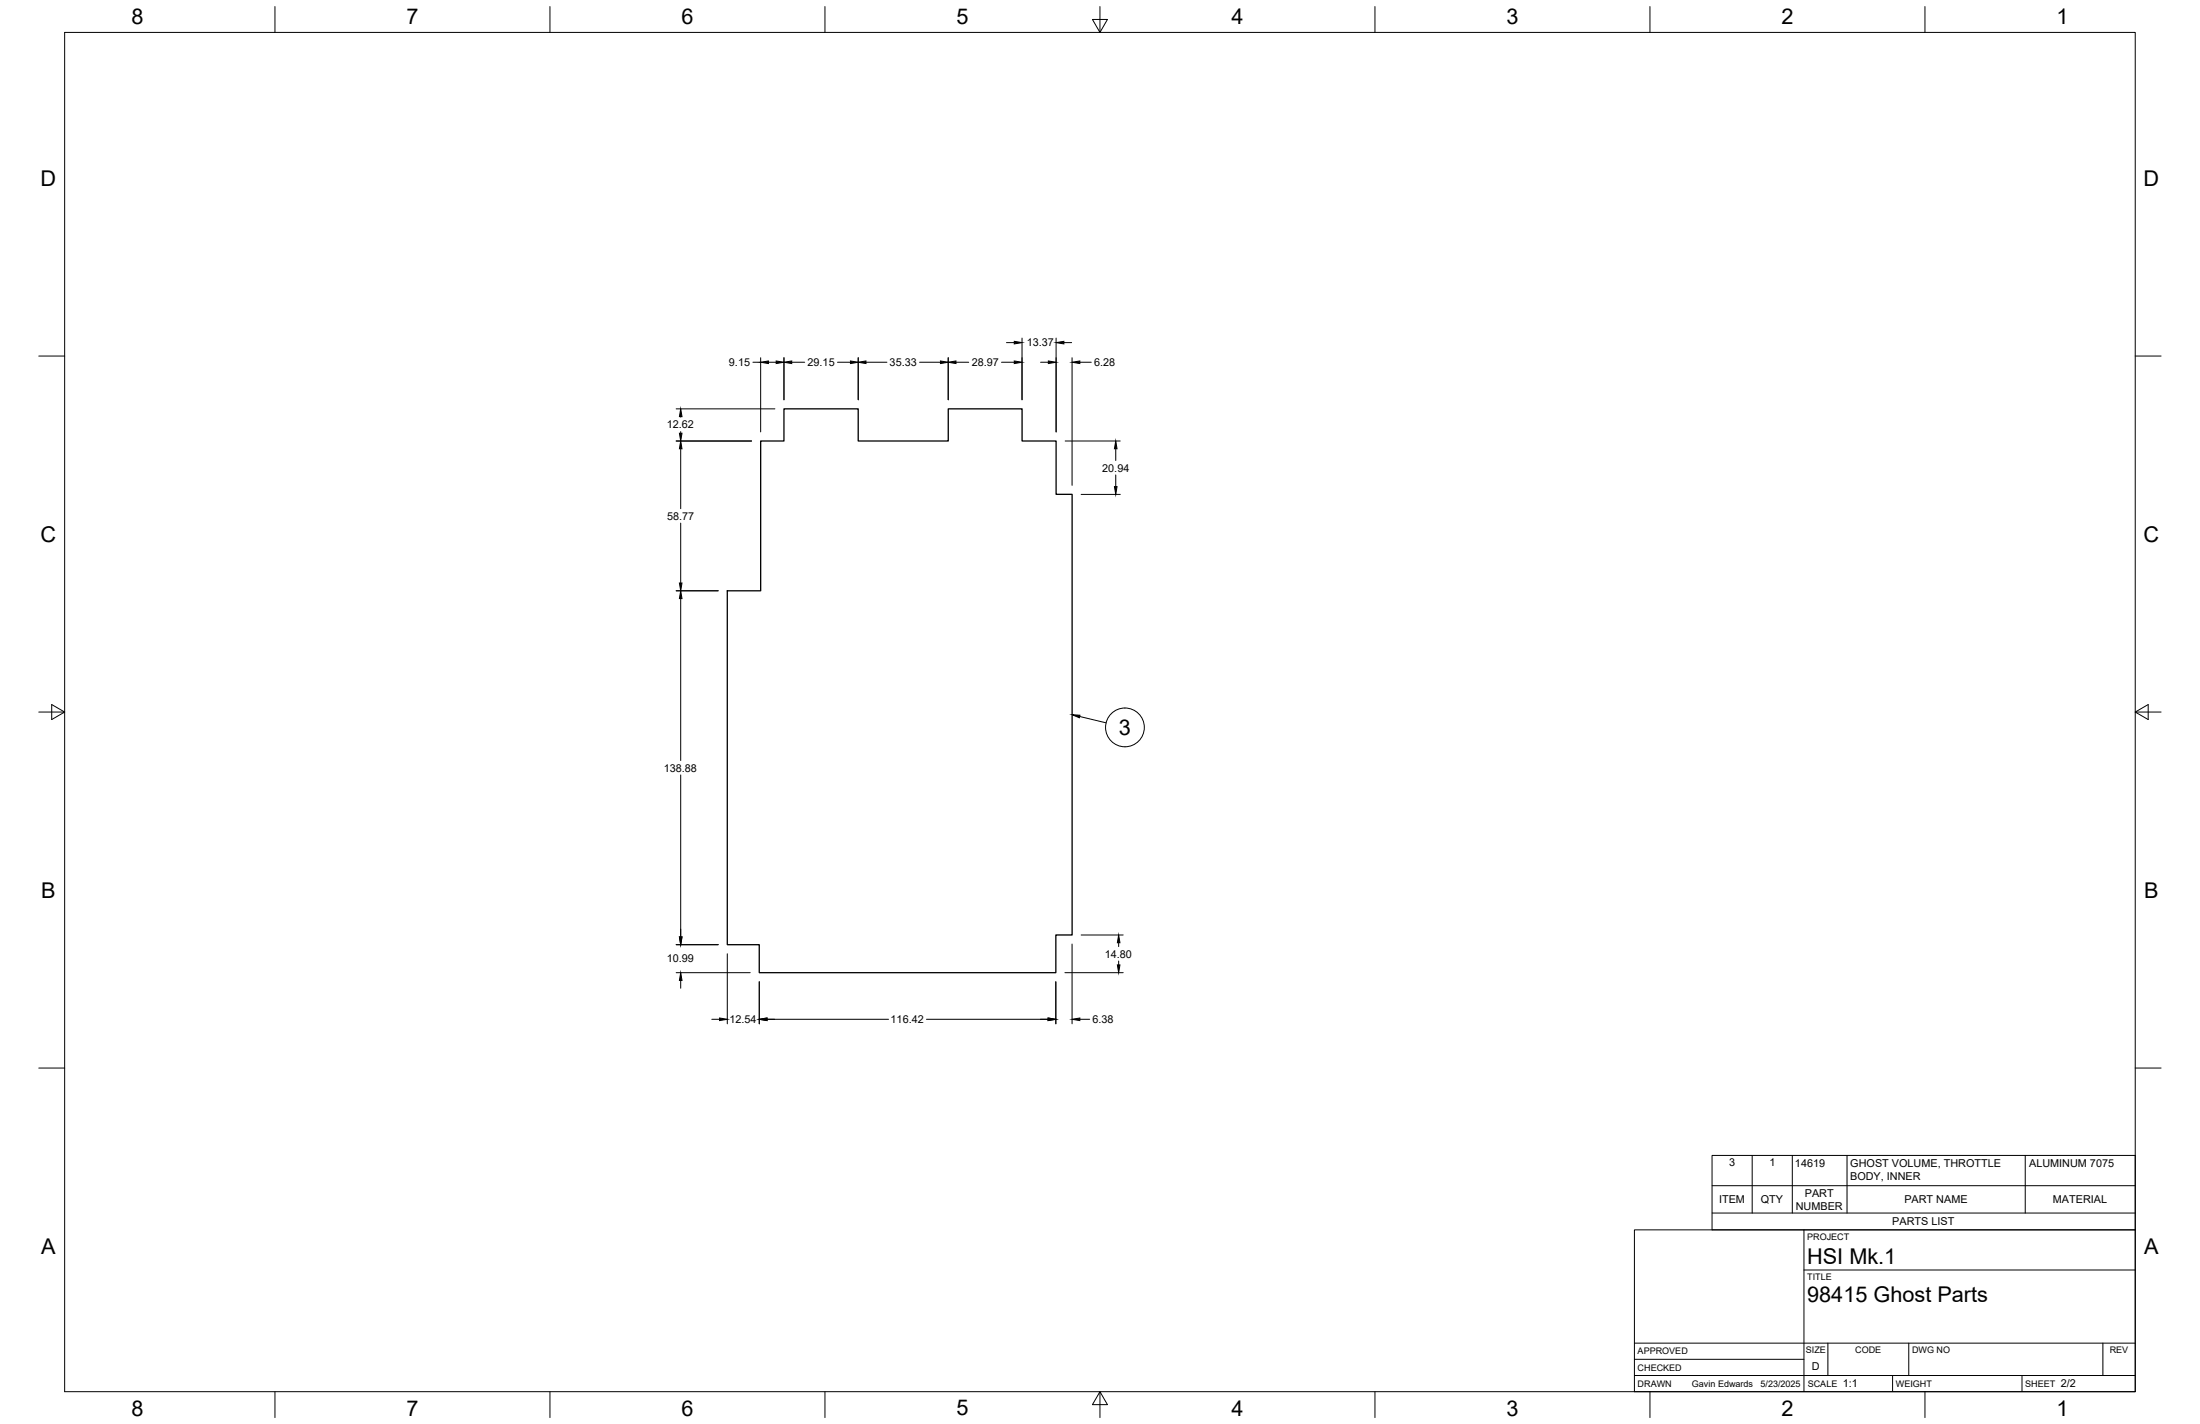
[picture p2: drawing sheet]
<svg xmlns="http://www.w3.org/2000/svg" width="864mm" height="559mm" viewBox="0 0 864 559" stroke-linecap="round" stroke-linejoin="round" font-family="sans-serif">
<!-- layer: Visible -->
<path d="M307.7 160.4h29.2v12.7h35.3v-12.7h29v12.7h13.4v20.9h6.3v172.9h-6.4v14.8h-116.5v-11h-12.5v-138.9h13.1v-58.7h9.1z" fill="none" stroke="#000" stroke-width=".51"/>
<!-- layer: Titleblock -->
<path d="M641.6 482.6h196.6v63.5h-196.6zM708.1 498.4h130.1M708.1 482.6v63.5M641.6 539.8h196.6M641.6 533.4h66.5M641.6 527.1h196.6M717.5 527.1v12.7M742.9 539.8v6.3M749.3 527.1v12.7M793.7 539.8v6.3M825.5 527.1v12.7" fill="none" stroke="#000" stroke-width=".39"/>
<!-- layer: Border -->
<g fill="none" stroke="#000" stroke-width=".39">
<path d="M25.4 12.7h812.8v533.4h-812.8zM107.9 2.6v10.1M215.9 2.6v10.1M323.8 2.6v10.1M428.8 7.6h5.9l-2.9 5.1zM431.8 2.6v10.1M539.7 2.6v10.1M647.7 2.6v10.1M755.6 2.6v10.1M15.2 139.7h10.2M838.2 139.7h10.1M15.2 279.4h10.2"/>
<path d="M20.3 276.5l5.1 2.9-5.1 3zM838.2 279.4l5.1-2.9v5.9zM838.2 279.4h10.1M15.2 419.1h10.2M838.2 419.1h10.1M107.9 546.1v10.2M215.9 546.1v10.2M323.8 546.1v10.2M431.8 546.1l2.9 5.1h-5.9zM431.8 546.1v10.2M539.7 546.1v10.2M647.7 546.1v10.2"/>
<path d="M755.6 546.1v10.2"/>
</g>
<!-- layer: FD_Dimensions -->
<g fill="none" stroke="#000" stroke-width=".39">
<path d="M395.1 134.5h3M401.2 132.7v24.2M414.6 132.7v36.8M417.6 134.5h3.1M295.6 142.2h3M298.6 140.4v29.1M301.6 142.2h3.1M307.7 140.4v16.5M310.8 142.2h5.1M328.8 142.2h5M336.9 140.4v16.5M339.9 142.2h8.2"/>
<path d="M361 142.2h8.2M372.2 140.4v16.5M375.3 142.2h5M393.1 142.2h5M408.5 142.2h3M420.8 140.4v50.1M423.9 142.2h4.5M265.4 173.1h29.6M265.4 160.4h38.8M267.2 163.5v.2M267.2 169.4v.6M267.2 176.1v23.5"/>
<path d="M418.1 173.1h21.7M438 176.1v4.6M424.4 194h15.4M438 186.4v4.6M267.2 205.3v23.5M265.4 231.8h16.5M267.2 234.9v63.6M267.2 304.1v63.6M265.4 370.7h16.5M285.5 374.3v27.5M420.8 370.5v31.3M424.4 366.9h16.5"/>
<path d="M439.1 370v1.5M439.1 377.1v1.6M265.4 381.7h29.1M267.2 384.7v3.1M279.4 400h3M298 385.3v16.5M301.1 400h47.7M363.7 400h47.7M414.5 385.3v16.5M418 381.7h22.9M423.9 400h3.9"/>
</g>
<g fill="#000" stroke="#000" stroke-width=".39">
<path d="M398.1 133.9l3.1 .6-3.1 .5zM414.6 134.5l3-.6v1.1zM298.6 142.2l3-.6v1.1zM304.7 141.6l3 .6-3 .5zM307.7 142.2l3.1-.6v1.1zM333.8 141.6l3.1 .6-3.1 .5zM336.9 142.2l3-.6v1.1zM369.2 141.6l3 .6-3 .5zM372.2 142.2l3.1-.6v1.1zM398.1 141.6l3.1 .6-3.1 .5zM411.5 141.6l3.1 .6-3.1 .5zM420.8 142.2l3.1-.6v1.1z"/>
<path d="M267.2 173.1l.5 3h-1zM267.2 160.4l.5 3.1h-1zM266.7 170h1l-.5 3.1zM438 173.1l.5 3h-1zM437.5 191h1l-.5 3zM267.2 231.8l.5 3.1h-1zM266.7 228.8h1l-.5 3zM266.7 367.7h1l-.5 3zM438.6 378.7h1l-.5 3zM439.1 366.9l.5 3.1h-1zM267.2 381.7l.5 3h-1zM282.4 399.5l3.1 .5-3.1 .5z"/>
<path d="M298 400l3.1-.5v1zM411.4 399.5l3.1 .5-3.1 .5zM420.8 400l3.1-.5v1z"/>
</g>
<!-- layer: Parts Lists -->
<path d="M672.1 453.4h166.1v29.2h-166.1zM687.8 453.4v22.6M703.6 453.4v22.6M725 453.4v22.6M795 453.4v22.6M672.1 476h166.1M672.1 465.3h166.1" fill="none" stroke="#000" stroke-width=".39"/>
<!-- layer: Balloons -->
<circle cx="441.6" cy="285.4" r="7.6" fill="none" stroke="#000" stroke-width=".39"/>
<!-- layer: 0 -->
<path d="M420.8 280.5l3.1 .2-.2 1z" fill="#000" stroke="#000" stroke-width=".39"/>
<path d="M423.8 281.2l10.4 2.5" fill="none" stroke="#000" stroke-width=".39"/>
<g font-size="8.5">
<text x="51.6" y="9.4">8</text>
<text x="159.5" y="9.4">7</text>
<text x="267.5" y="9.4">6</text>
<text x="375.4" y="9.3">5</text>
<text x="483.4" y="9.4">4</text>
<text x="591.3" y="9.4">3</text>
<text x="699.3" y="9.4">2</text>
<text x="807.2" y="9.4">1</text>
<text x="16" y="72.9">D</text>
<text x="841.4" y="72.9">D</text>
<text x="16" y="212.6">C</text>
<text x="841.4" y="212.6">C</text>
<text x="439.2" y="288.5">3</text>
<text x="16.2" y="352.3">B</text>
<text x="841.7" y="352.3">B</text>
<text x="16.2" y="492">A</text>
<text x="709.4" y="495.8">HSI Mk.1</text>
<text x="841.7" y="492">A</text>
<text x="709.4" y="510.8">98415 Ghost Parts</text>
<text x="51.6" y="555.5">8</text>
<text x="159.5" y="555.5">7</text>
<text x="267.5" y="555.5">6</text>
<text x="375.4" y="555.4">5</text>
<text x="483.4" y="555.5">4</text>
<text x="591.3" y="555.5">3</text>
<text x="699.3" y="555.5">2</text>
<text x="807.2" y="555.5">1</text>
</g>
<g font-size="4.3">
<text x="403" y="136">13.37</text>
<text x="286.2" y="143.7">9.15</text>
<text x="317" y="143.7">29.15</text>
<text x="349.2" y="143.7">35.33</text>
<text x="381.4" y="143.7">28.97</text>
<text x="429.5" y="143.7">6.28</text>
<text x="261.8" y="168">12.62</text>
<text x="432.7" y="185">20.94</text>
<text x="261.9" y="204">58.77</text>
<text x="260.6" y="302.8">138.88</text>
<text x="261.7" y="377.7">10.99</text>
<text x="433.7" y="375.8">14.80</text>
<text x="286.3" y="401.5">12.54</text>
<text x="349.6" y="401.5">116.42</text>
<text x="428.9" y="401.5">6.38</text>
<text x="678.8" y="457.7">3</text>
<text x="694.6" y="457.7">1</text>
<text x="704.6" y="458">14619</text>
<text x="726.3" y="458">GHOST VOLUME, THROTTLE</text>
<text x="796.5" y="458">ALUMINUM 7075</text>
<text x="726.2" y="463.2">BODY, INNER</text>
<text x="674.8" y="472.2">ITEM</text>
<text x="691.2" y="472.1">QTY</text>
<text x="708.5" y="469.6">PART</text>
<text x="747.5" y="472.2">PART NAME</text>
<text x="805.9" y="472.2">MATERIAL</text>
<text x="704.9" y="474.7">NUMBER</text>
<text x="742.8" y="480.8">PARTS LIST</text>
<text x="711.3" y="537.6">D</text>
<text x="723.4" y="544.5">1:1</text>
<text x="809" y="544.5">2/2</text>
</g>
<g font-size="3.5">
<text x="709.4" y="486.4">PROJECT</text>
<text x="709.4" y="502.2">TITLE</text>
<text x="642.9" y="531.5">APPROVED</text>
<text x="708.9" y="530.9">SIZE</text>
<text x="728.3" y="530.9">CODE</text>
<text x="750.5" y="530.9">DWG NO</text>
<text x="828.2" y="530.9">REV</text>
<text x="642.9" y="537.9">CHECKED</text>
<text x="642.9" y="544.2">DRAWN</text>
<text x="664.1" y="544.2">Gavin Edwards</text>
<text x="691.1" y="544.2">5/23/2025</text>
<text x="709.6" y="544.2">SCALE</text>
<text x="744.2" y="544.2">WEIGHT</text>
<text x="795" y="544.2">SHEET</text>
</g>
</svg>
